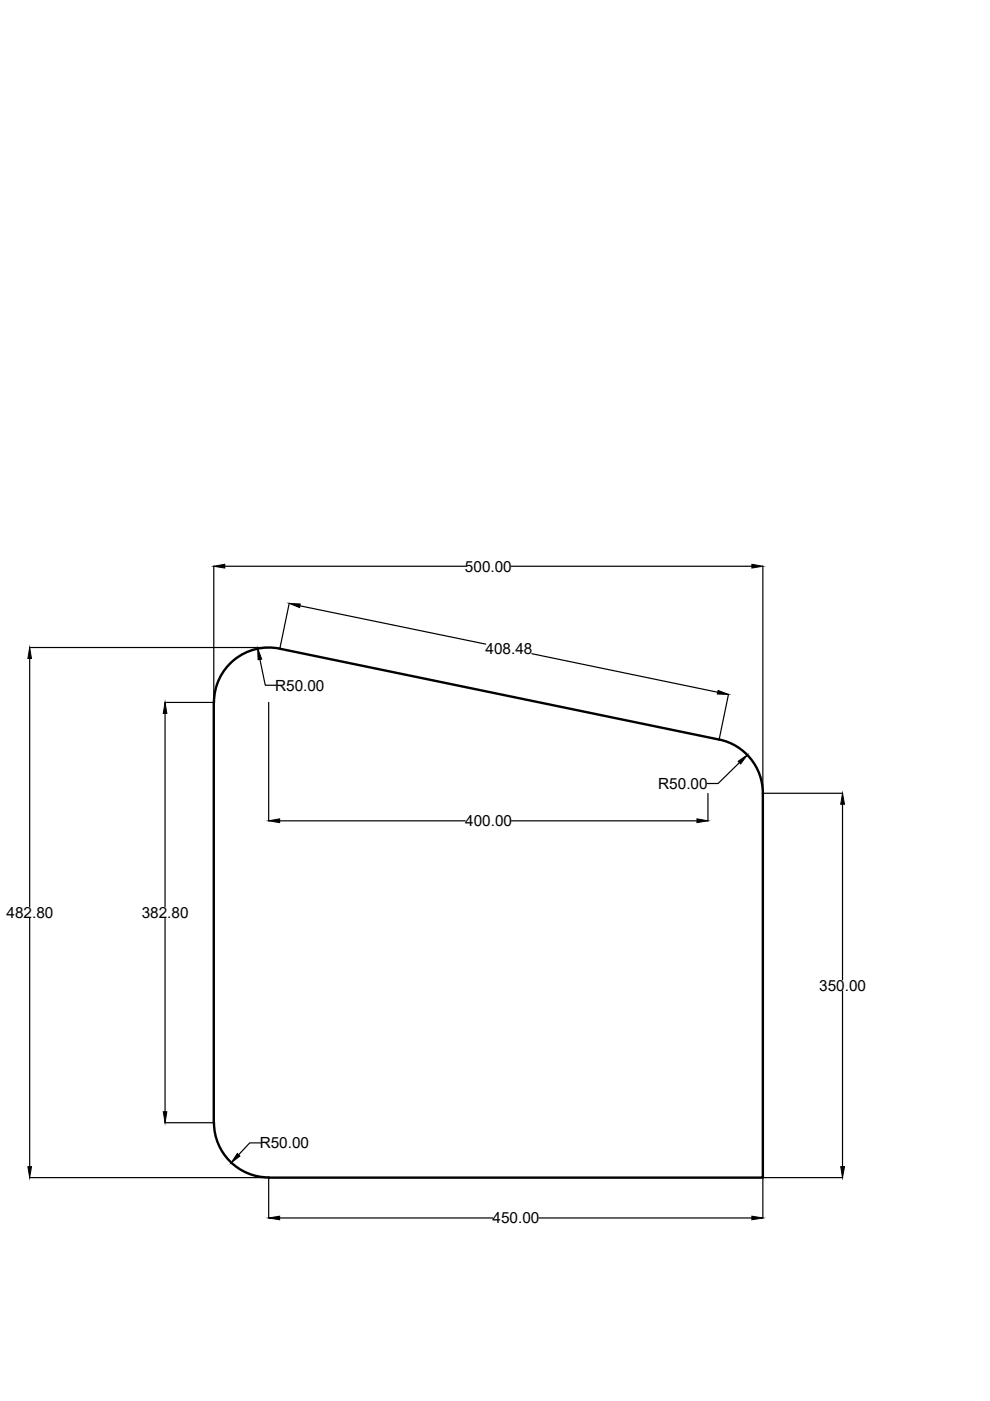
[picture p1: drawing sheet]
<svg xmlns="http://www.w3.org/2000/svg" width="210mm" height="297mm" viewBox="0 0 210 297" stroke-linecap="round" stroke-linejoin="round" font-family="sans-serif">
<!-- layer: 0 -->
<path d="M59.3 137.5l93.2 19.3M59.3 137.5a11.6 11.6 0 0 0-13.9 11.4M45.3 148.9v89.1M152.5 156.8a11.6 11.6 0 0 1 9.2 11.4v81.5h-104.7a11.7 11.7 0 0 1-11.6-11.7" fill="none" stroke="#000" stroke-width=".51"/>
<g fill="none" stroke="#000" stroke-width=".25">
<path d="M6.3 137.3h50.7M6.3 139.6v52.7M45.3 120v28.9h-10.3M47.7 120.1h51M55.1 139.8l1.1 5.5h2.4M61.3 127.9l-2 9.6M63.6 128.4l39.4 8.2M108.4 120.1h51M112.8 138.6l39.4 8.2M161.7 120v48.2h17M35 151.3v41M57 148.9v25.2"/>
<path d="M154.5 147.2l-2 9.6M59.3 174h39.3M108.4 174h39.4M150.1 168.2v5.9M156.7 161.7l-4.4 4.4h-2.4M178.6 170.5v37.2M6.3 194.7v52.7M35 194.7v41M178.6 210.1v37.3M35 238h10.3M6.3 249.7h50.7M55.3 242.3h-2.4l-2.3 2.6"/>
<path d="M57 249.7v8.6M59.3 258.2h45.2M114.2 258.2h45.2M161.7 249.7h17M161.7 249.7v8.6"/>
</g>
<g fill="#000" stroke="#000" stroke-width=".21">
<path d="M45.3 120.1l2.4-.5v.8zM159.4 119.6l2.3 .5-2.3 .3zM6.3 137.3l.4 2.3h-.8zM54.6 137.5l.9 2.2-.8 .2zM61.3 127.9l2.4 .2-.2 .7zM35 148.9l.4 2.4h-.8zM152.3 146.4l2.2 .8h-2.4zM57 174l2.3-.4v.8zM147.8 173.6l2.3 .4-2.3 .4zM156.5 161.4l1.9-1.3-1.4 1.9zM178.6 168.2l.5 2.3h-.8zM34.6 235.7h.8l-.4 2.3z"/>
<path d="M5.9 247.4h.8l-.4 2.3zM50.3 244.6l.6 .5-1.9 1.4zM57 258.2l2.3-.3v.7zM159.4 257.9l2.3 .3-2.3 .4zM178.3 247.4h.8l-.5 2.3z"/>
</g>
<g font-size="3.3">
<text x="98.6" y="121.2">500.00</text>
<text x="102.9" y="138.7">408.48</text>
<text x="58.3" y="146.4">R50.00</text>
<text x="139.6" y="167.3">R50.00</text>
<text x="98.6" y="175.2">400.00</text>
<text x="1.4" y="194.6">482.80</text>
<text x="30" y="194.6">382.80</text>
<text x="173.7" y="210.1">350.00</text>
<text x="55.1" y="243.5">R50.00</text>
<text x="104.4" y="259.4">450.00</text>
</g>
</svg>
